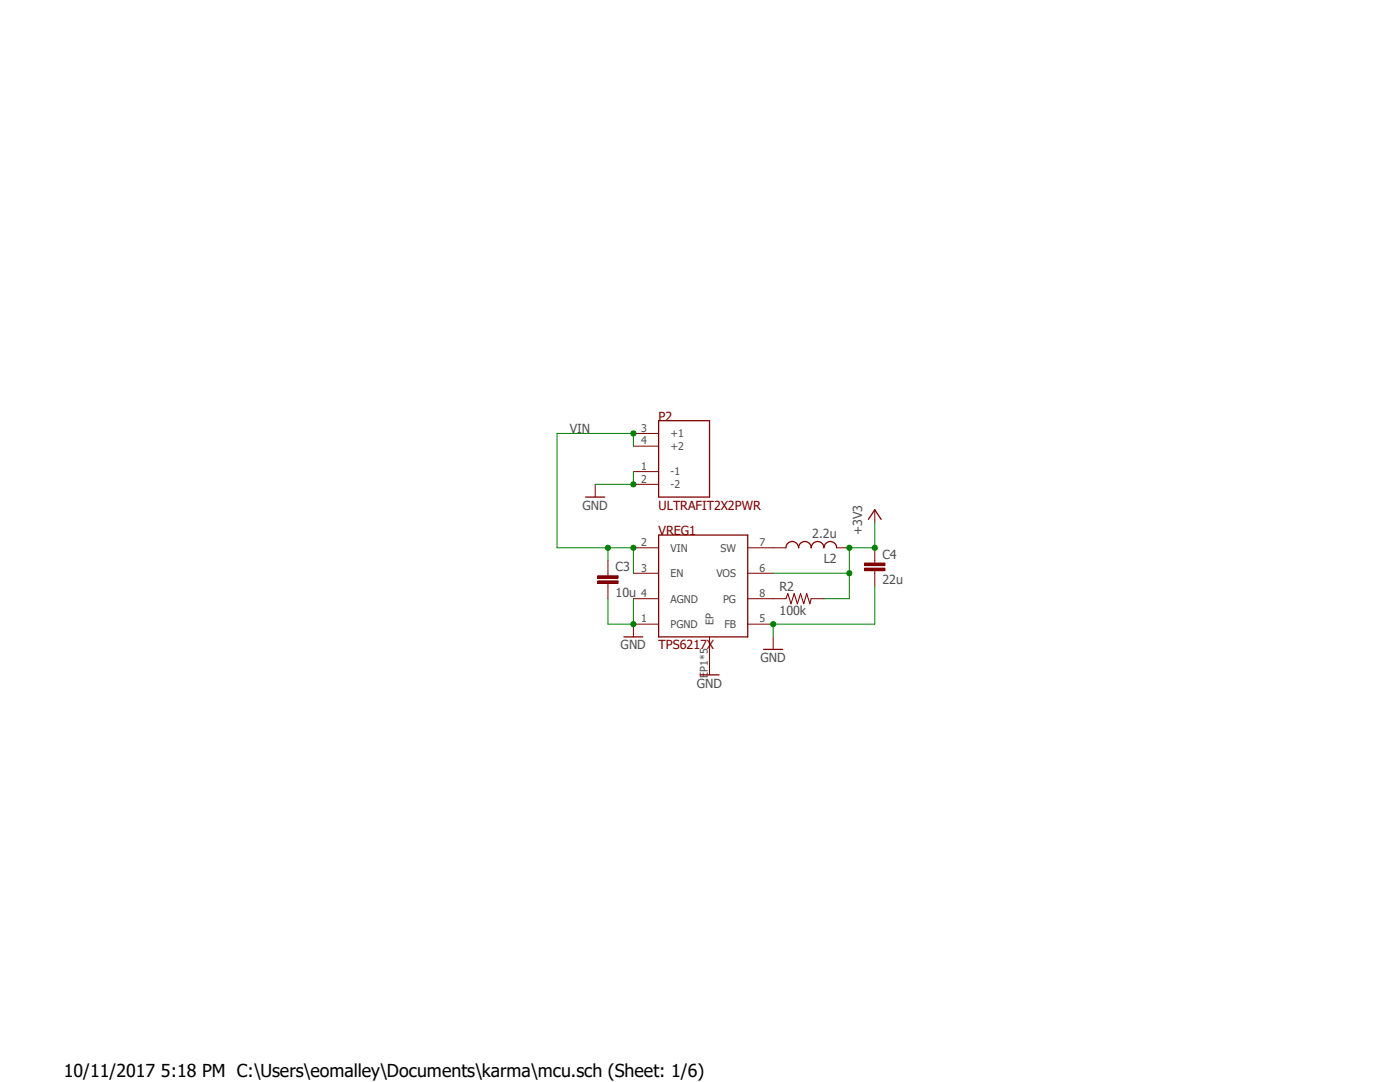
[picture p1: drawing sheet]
<svg xmlns="http://www.w3.org/2000/svg" width="279mm" height="216mm" viewBox="0 0 279 216" stroke-linecap="round" stroke-linejoin="round" font-family="sans-serif">
<path d="M111.1 81.4l69.9 56.5M181 81.4l-69.9 56.5" fill="none" stroke="#fff" stroke-width=".2"/>
<path d="M131.4 106.8h17.8v20.3h-17.8z" fill="none" stroke="#800000" stroke-width=".25"/>
<path d="M121.3 114.4v.5M121.3 116.4v.5M126.4 109.3h5M126.4 114.4h5M126.4 119.5h5M149.2 109.3h5.1M149.2 114.4h5.1M149.2 119.5h5.1M126.4 124.5h5M141.6 127.1v5M149.2 124.5h5.1" fill="none" stroke="#800000" stroke-width=".2"/>
<path d="M119.3 115.9h4.1v.5h-4.1z" fill-rule="evenodd" fill="#800000"/>
<path d="M119.3 115.9h4.1v.5h-4.1z" fill="none" stroke="#800000" stroke-width=".2"/>
<path d="M119.3 114.9h4.1v.5h-4.1z" fill-rule="evenodd" fill="#800000"/>
<path d="M119.3 114.9h4.1v.5h-4.1zM121.3 111.8v2.6M121.3 116.9v2.6M174.6 111.8v.6M174.6 113.9v.5" fill="none" stroke="#800000" stroke-width=".2"/>
<path d="M172.6 113.4h4v.5h-4z" fill-rule="evenodd" fill="#800000"/>
<path d="M172.6 113.4h4v.5h-4z" fill="none" stroke="#800000" stroke-width=".2"/>
<path d="M172.6 112.4h4v.5h-4z" fill-rule="evenodd" fill="#800000"/>
<g fill="none" stroke="#800000" stroke-width=".2">
<path d="M118.8 96.6v2.6M126.4 86.5h5M126.4 89h5M126.4 94.1h5M126.4 96.6h5M154.3 109.3h2.5M154.3 119.5h2.5M161.9 119.5h2.5M167 109.3h2.5M172.6 112.4h4v.5h-4zM174.6 101.7v2.6M174.6 109.3v2.5"/>
<path d="M174.6 114.4v2.5M126.4 124.5v2.6M141.6 132.1v2.6M154.3 127.1v2.5"/>
</g>
<path d="M116.9 99.2h3.8M131.4 83.9h10.2v15.3h-10.2zM156.8 109.3a1.27 1.27 0 0 1 1.3-1.3 1.27 1.27 0 0 1 1.3 1.3 1.25 1.25 0 0 1 1.2-1.3 1.25 1.25 0 0 1 1.3 1.3 1.27 1.27 0 0 1 1.3-1.3 1.27 1.27 0 0 1 1.2 1.3 1.27 1.27 0 0 1 1.3-1.3 1.27 1.27 0 0 1 1.3 1.3M173.3 103.6l1.3-1.9 1.3 1.9M124.5 127.1h3.8M139.7 134.7h3.8M152.4 129.6h3.8" fill="none" stroke="#800000" stroke-width=".25"/>
<path d="M156.8 119.5l.4-1.1 .7 2.1 .6-2.1 .6 2.1 .7-2.1 .6 2.1 .6-2.1 .6 2.1 .3-1" fill="none" stroke="#800000" stroke-width=".21"/>
<path d="M126.4 89v-2.5h-15.2v22.8h15.2v5.1M121.3 109.3v2.5" fill="none" stroke="#008000" stroke-width=".2"/>
<circle cx="126.4" cy="109.3" r=".51" fill="#008000"/>
<circle cx="126.4" cy="109.3" r=".51" fill="none" stroke="#008000" stroke-width=".2"/>
<circle cx="121.3" cy="109.3" r=".51" fill="#008000"/>
<circle cx="121.3" cy="109.3" r=".51" fill="none" stroke="#008000" stroke-width=".2"/>
<circle cx="126.4" cy="86.5" r=".51" fill="#008000"/>
<g fill="none" stroke="#008000" stroke-width=".2">
<path d="M121.3 119.5v5h5.1v-5"/>
<circle cx="126.4" cy="86.5" r=".51"/>
</g>
<circle cx="126.4" cy="124.5" r=".51" fill="#008000"/>
<g fill="none" stroke="#008000" stroke-width=".2">
<path d="M174.6 116.9v7.6h-20.3v2.6"/>
<circle cx="126.4" cy="124.5" r=".51"/>
</g>
<circle cx="154.3" cy="124.5" r=".51" fill="#008000"/>
<g fill="none" stroke="#008000" stroke-width=".2">
<path d="M126.4 94.1v2.5h-7.6"/>
<circle cx="154.3" cy="124.5" r=".51"/>
</g>
<circle cx="126.4" cy="96.6" r=".51" fill="#008000"/>
<g fill="none" stroke="#008000" stroke-width=".2">
<path d="M154.3 114.4h15.2M174.6 104.3v5h-5.1v10.2h-5.1"/>
<circle cx="126.4" cy="96.6" r=".51"/>
</g>
<circle cx="174.6" cy="109.3" r=".51" fill="#008000"/>
<circle cx="174.6" cy="109.3" r=".51" fill="none" stroke="#008000" stroke-width=".2"/>
<circle cx="169.5" cy="114.4" r=".51" fill="#008000"/>
<circle cx="169.5" cy="114.4" r=".51" fill="none" stroke="#008000" stroke-width=".2"/>
<circle cx="169.5" cy="109.3" r=".51" fill="#008000"/>
<circle cx="169.5" cy="109.3" r=".51" fill="none" stroke="#008000" stroke-width=".2"/>
<text font-size="3.6" x="12.7" y="214.9">10/11/2017 5:18 PM C:\Users\eomalley\Documents\karma\mcu.sch (Sheet: 1/6)</text>
<g font-size="2.5" fill="#800000">
<text x="131.4" y="83.9">P2</text>
<text x="131.4" y="101.7">ULTRAFIT2X2PWR</text>
<text x="131.4" y="106.8">VREG1</text>
<text x="131.4" y="129.6">TPS6217X</text>
</g>
<g font-size="2.5" fill="#505050">
<text x="113.7" y="86.5">VIN</text>
<text x="116.2" y="101.7">GND</text>
<text x="162.1" y="107.3">2.2u</text>
<text x="172" y="106.8" transform="rotate(-90 172 106.8)">+3V3</text>
<text x="164.4" y="112.4">L2</text>
<text x="176.1" y="111.5">C4</text>
<text x="122.9" y="119.1">10u</text>
<text x="122.9" y="114">C3</text>
<text x="155.6" y="118">R2</text>
<text x="176.1" y="116.5">22u</text>
<text x="155.6" y="122.8">100k</text>
<text x="123.9" y="129.6">GND</text>
<text x="139.1" y="137.2">GND</text>
<text x="151.8" y="132.1">GND</text>
</g>
<g font-size="2.1" fill="#505050">
<text x="128" y="86.1">3</text>
<text x="128" y="88.7">4</text>
<text x="133.8" y="87.2">+1</text>
<text x="133.8" y="89.8">+2</text>
<text x="128" y="93.8">1</text>
<text x="133.8" y="94.9">-1</text>
<text x="128" y="96.3">2</text>
<text x="133.8" y="97.4">-2</text>
<text x="128" y="109">2</text>
<text x="133.8" y="110.1">VIN</text>
<text x="143.8" y="110.1">SW</text>
<text x="151.6" y="109">7</text>
<text x="128" y="114">3</text>
<text x="128" y="119.1">4</text>
<text x="133.8" y="115.1">EN</text>
<text x="143" y="115.1">VOS</text>
<text x="151.6" y="114">6</text>
<text x="151.6" y="119.1">8</text>
<text x="128" y="124.2">1</text>
<text x="133.8" y="125.3">PGND</text>
<text x="133.8" y="120.2">AGND</text>
<text x="142.4" y="124.7" transform="rotate(-90 142.4 124.7)">EP</text>
<text x="144.3" y="120.2">PG</text>
<text x="144.6" y="125.3">FB</text>
<text x="151.6" y="124.2">5</text>
<text x="141.3" y="135.2" transform="rotate(-90 141.3 135.2)">EP1*5</text>
</g>
</svg>
